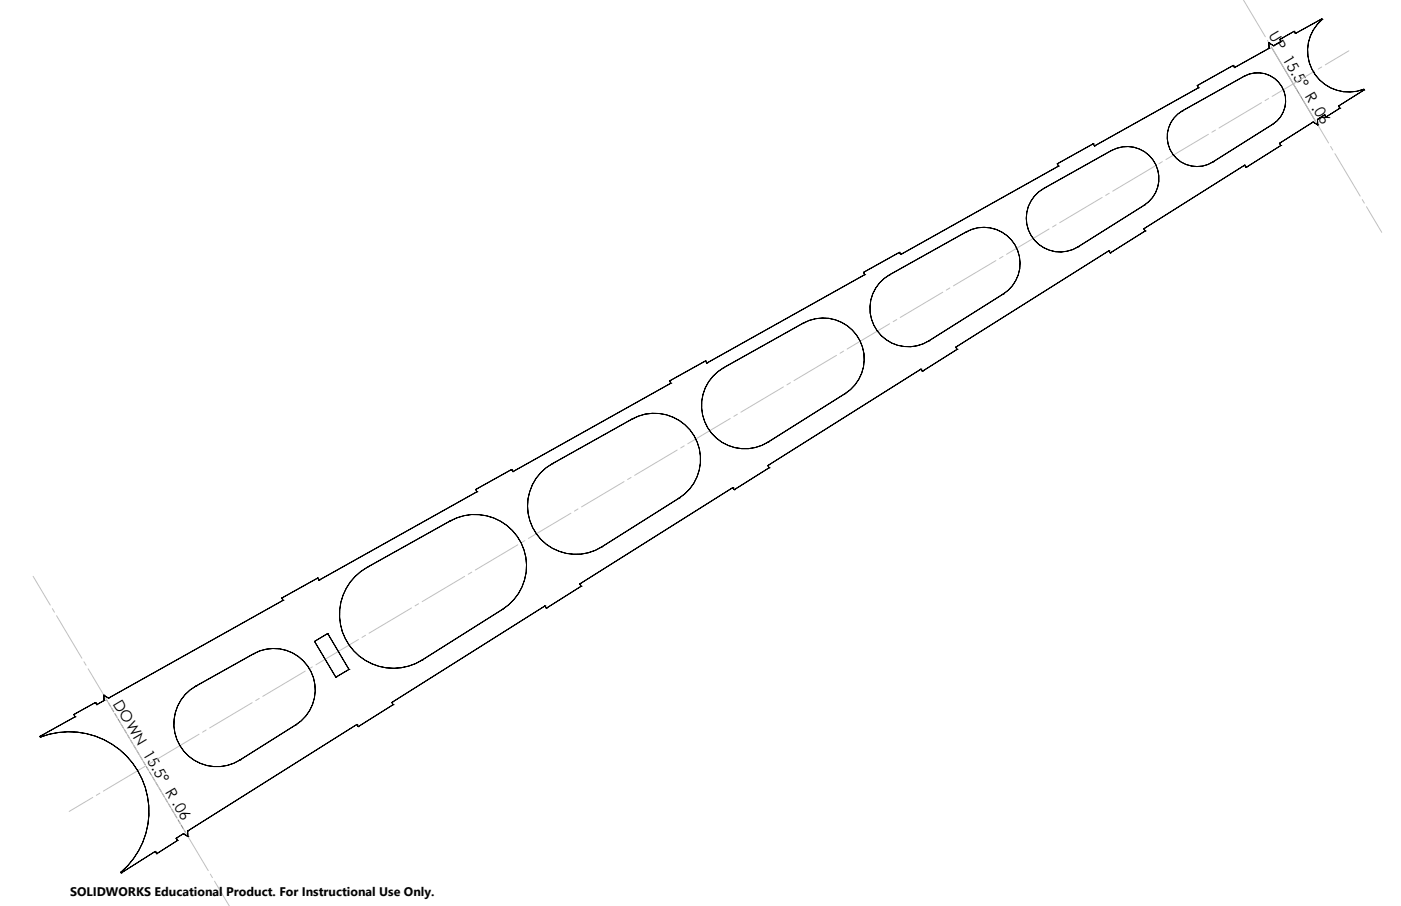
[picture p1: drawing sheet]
<svg xmlns="http://www.w3.org/2000/svg" width="432mm" height="279mm" viewBox="0 0 432 279" stroke-linecap="round" stroke-linejoin="round" font-family="sans-serif">
<path d="M391.8 14.5l13.6 22.8" fill="none" stroke="#808080" stroke-width=".31"/>
<path d="M57.2 256.7l-24.4-41" fill="none" stroke="#808080" stroke-width=".31" stroke-dasharray="1.3 .6" stroke-dashoffset=".6"/>
<path d="M10.2 177.7l60.5 101.7" fill="none" stroke="#c0c0c0" stroke-width=".31" stroke-dasharray="15.2 1.3 1.3 1.3" stroke-dashoffset="4.9"/>
<path d="M21.3 250.2l394.4-234.5" fill="none" stroke="#c0c0c0" stroke-width=".31" stroke-dasharray="15.2 1.3 1.3 1.3" stroke-dashoffset="6.8"/>
<path d="M383.2 -.1l42.7 71.7" fill="none" stroke="#c0c0c0" stroke-width=".31" stroke-dasharray="15.2 1.3 1.3 1.3" stroke-dashoffset="6"/>
<g fill="none" stroke="#000" stroke-width=".31">
<path d="M391.1 13.2h.1M391.1 13.2l1.4 .9M391.1 13.2l.1 1.7M391.2 14.9h.1M391.2 14.9l-10.7 5.9M392.5 14.1h.1M394.4 12.2h.1M394.4 12.2l.4 .6M394.8 12.8h.1M394.8 12.8l-2.3 1.3M398.9 9.7h.1M398.9 9.7l.3 .6"/>
<path d="M398.9 9.7l-4.5 2.5M399.2 10.3h.1M407.3 5.9h.1M407.3 5.9l.2 .1M407.3 5.9l-8.1 4.4M407.5 6h.1M407.5 6a12.7 12.7 0 0 0-2.7 16.2 12.7 12.7 0 0 0 15.4 5.4M364.4 34.2h.1M364.4 34.2a9.2 9.2 0 0 0-3.4 12.7 9.2 9.2 0 0 0 12.8 3.1M369 26.4h.1M369 26.4l.4 .7M369.4 27.1h.1"/>
<path d="M369.4 27.1l-32.1 17.9M380.1 20.2h.1M380.1 20.2l.4 .6M380.1 20.2l-11.1 6.2M380.5 20.8h.1M383.4 23.5h.1M383.4 23.5a8.6 8.6 0 0 1 11.6 3.2 8.6 8.6 0 0 1-2.8 11.6M383.4 23.5l-19 10.7M392.2 38.3h.1M392.2 38.3l-18.4 11.7M404.7 37.6h.1M404.7 37.6l-10.4 6.6"/>
<path d="M404.7 37.6l1.5 .9M406 36.8h.1M406 36.8l.2 1.7M406.2 38.5h.1M408.2 35.4h.1M408.2 35.4l-2.2 1.4M408.2 35.4l.5 .7M408.7 36.1h.1M412.5 32.7h.1M412.5 32.7l.5 .7M413 33.4h.1M413 33.4l-4.3 2.7"/>
<path d="M420.2 27.6h.1M420.2 27.6l.1 .2M420.3 27.8h.1M420.3 27.8l-7.8 4.9M321.7 58.1h.1M321.7 58.1a10.4 10.4 0 0 0-3.9 14.5 10.4 10.4 0 0 0 14.5 3.5M325.9 50.5h.1M325.9 50.5l.3 .7M326.2 51.2h.1M326.2 51.2l-48.6 27.3M336.9 44.3h.1M336.9 44.3l-11 6.2"/>
<path d="M336.9 44.3l.4 .7M337.3 45h.1M342.5 46.4h.1M342.5 46.4a9.8 9.8 0 0 1 13.3 3.6 9.8 9.8 0 0 1-3.2 13.3M342.5 46.4l-20.8 11.7M373.8 50h.1M383.6 50.9h.1M383.6 50.9l-31.1 19.7M383.6 50.9l.4 .7M384 51.6h.1M394.3 44.2h.1M394.3 44.2l.5 .7"/>
<path d="M394.8 44.9h.1M394.8 44.9l-10.8 6.7M277.2 77.8h.1M277.2 77.8l.4 .7M277.2 77.8l-11.1 6.2M277.6 78.5h.1M297.8 71.5h.1M297.8 71.5a11.1 11.1 0 0 1 15 4 11.1 11.1 0 0 1-3.6 15.2M297.8 71.5l-23.6 13.2M332.3 76.1h.1M341.8 77.3h.1M341.8 77.3l-47.2 29.8"/>
<path d="M341.8 77.3l.4 .7M342.2 78h.1M352.5 70.6h.1M352.5 70.6l.5 .6M352.6 63.3h.1M352.6 63.3l-20.3 12.8M353 71.2h.1M353 71.2l-10.8 6.8M247.5 99.7h.1M247.5 99.7a12.6 12.6 0 0 1 17.1 4.5 12.6 12.6 0 0 1-4.1 17.2M247.5 99.7l-24.4 13.7M266.1 84h.1"/>
<path d="M266.1 84l.4 .7M266.5 84.7h.1M266.5 84.7l-48.7 27.3M274.2 84.7h.1M274.2 84.7a11.9 11.9 0 0 0-4.4 16.4 11.9 11.9 0 0 0 16.5 4M309.2 90.7h.1M309.2 90.7l-22.9 14.4M206.4 117.5h.1M206.4 117.5l.4 .7M206.8 118.2h.1M206.8 118.2l-48.7 27.3M217.5 111.3h.1"/>
<path d="M217.5 111.3l.3 .7M217.5 111.3l-11.1 6.2M217.8 112h.1M223.1 113.4h.1M223.1 113.4a13.4 13.4 0 0 0-5 18.5 13.4 13.4 0 0 0 18.6 4.4M283.8 113.8h.1M283.8 113.8l-47.2 29.8M283.8 113.8l.5 .7M284.3 114.5h.1M286.3 105.1h.1M294.6 107.1h.1M294.6 107.1l.4 .6"/>
<path d="M295 107.7h.1M295 107.7l-10.7 6.8M194.8 129.3h.1M194.8 129.3a14.2 14.2 0 0 1 19.1 5.1 14.2 14.2 0 0 1-4.6 19.2M194.8 129.3l-24.6 13.7M236.7 136.3h.1M260.5 121.4h.1M260.5 121.4l-23.8 14.9M146.6 151h.1M146.6 151l.4 .7M147 151.7h.1M147 151.7l-48.7 27.2"/>
<path d="M157.7 144.8h.1M157.7 144.8l.4 .7M157.7 144.8l-11.1 6.2M158.1 145.5h.1M170.2 143h.1M170.2 143a14.9 14.9 0 0 0-5.5 20.7 14.9 14.9 0 0 0 20.8 5M209.3 153.6h.1M209.3 153.6l-23.8 15.1M225.9 150.4h.1M225.9 150.4l-47.2 29.7M225.9 150.4l.4 .6M226.3 151h.1"/>
<path d="M236.6 143.6h.1M236.6 143.6l.5 .7M237.1 144.3h.1M237.1 144.3l-10.8 6.7M97.9 178.3h.1M97.9 178.3l-11 6.1M97.9 178.3l.4 .6M98.3 178.9h.1M113.1 175h.1M113.1 175a16.6 16.6 0 0 0-6.1 23 16.6 16.6 0 0 0 23.1 5.6M138.7 160.7h.1M138.7 160.7a15.8 15.8 0 0 1 21.4 5.7 15.8 15.8 0 0 1-5.2 21.5"/>
<path d="M138.7 160.7l-25.6 14.3M185.5 168.7h.1M86.9 184.4h.1M86.9 184.4l.3 .7M87.2 185.1h.1M87.2 185.1l-53.8 30.2M96.9 197.8h.1M96.9 197.8l6.6 11M101 195.4h.1M101 195.4l-4.1 2.4M101 195.4l6.6 11M154.9 187.9h.1"/>
<path d="M154.9 187.9l-24.8 15.7M168 186.9h.1M168 186.9l-47.2 29.7M168 186.9l.4 .7M168.4 187.6h.1M178.7 180.1h.1M178.7 180.1l.4 .7M179.1 180.8h.1M179.1 180.8l-10.7 6.8M29.4 216.6h.1M29.4 216.6l.4 .7M29.4 216.6l-6.6 3.7"/>
<path d="M29.8 217.3h.1M32 214.4h.1M32 214.4l1.4 .9M32 214.4l.1 1.6M32.1 216h.1M32.1 216l-2.3 1.3M33.4 215.3h.1M60.4 211.6h.1M60.4 211.6a13.3 13.3 0 0 0-4.9 18.4 13.3 13.3 0 0 0 18.4 4.4M78.2 201.6h.1M78.2 201.6a12.7 12.7 0 0 1 17.2 4.6 12.7 12.7 0 0 1-4.2 17.3M78.2 201.6l-17.8 10"/>
<path d="M103.5 208.8h.1M107.6 206.4h.1M107.6 206.4l-4.1 2.4M120.8 216.6h.1M120.8 216.6l.4 .7M121.2 217.3h.1M121.2 217.3l-10.8 6.8M130.1 203.6h.1M12.4 227h.1M12.4 227l.1 .3M12.5 227.3h.1M12.5 227.3a24.6 24.6 0 0 1 29.9 10.4 24.6 24.6 0 0 1-5.1 31.3"/>
<path d="M22.8 220.3h.1M22.8 220.3l.3 .8M23.1 221.1h.1M23.1 221.1l-10.7 5.9M73.9 234.4h.1M91.2 223.5h.1M91.2 223.5l-17.3 10.9M110 223.4h.1M110 223.4l-52.2 32.9M110 223.4l.4 .7M110.4 224.1h.1M54.3 258.5h.1"/>
<path d="M54.3 258.5l.4 .7M54.7 259.2h.1M54.7 259.2l-6.4 4.1M56.5 257.1h.1M56.5 257.1l-2.2 1.4M56.5 257.1l1.4 .9M57.8 256.3h.1M57.8 256.3l.1 1.7M57.9 258h.1M37.3 269h.1M37.3 269l.1 .2M37.4 269.2h.1"/>
<path d="M47.8 262.6h.1M47.8 262.6l-10.4 6.6M47.8 262.6l.5 .7M48.3 263.3h.1"/>
</g>
<g font-size="4.7">
<text x="390.8" y="10.8" transform="rotate(59 390.8 10.8)">UP 15.5° R .06</text>
<text x="34.7" y="217" transform="rotate(59 34.7 217)">DOWN 15.5° R .06</text>
</g>
<text font-size="3.8" x="21.6" y="276.3">SOLIDWORKS Educational Product. For Instructional Use Only.</text>
</svg>
